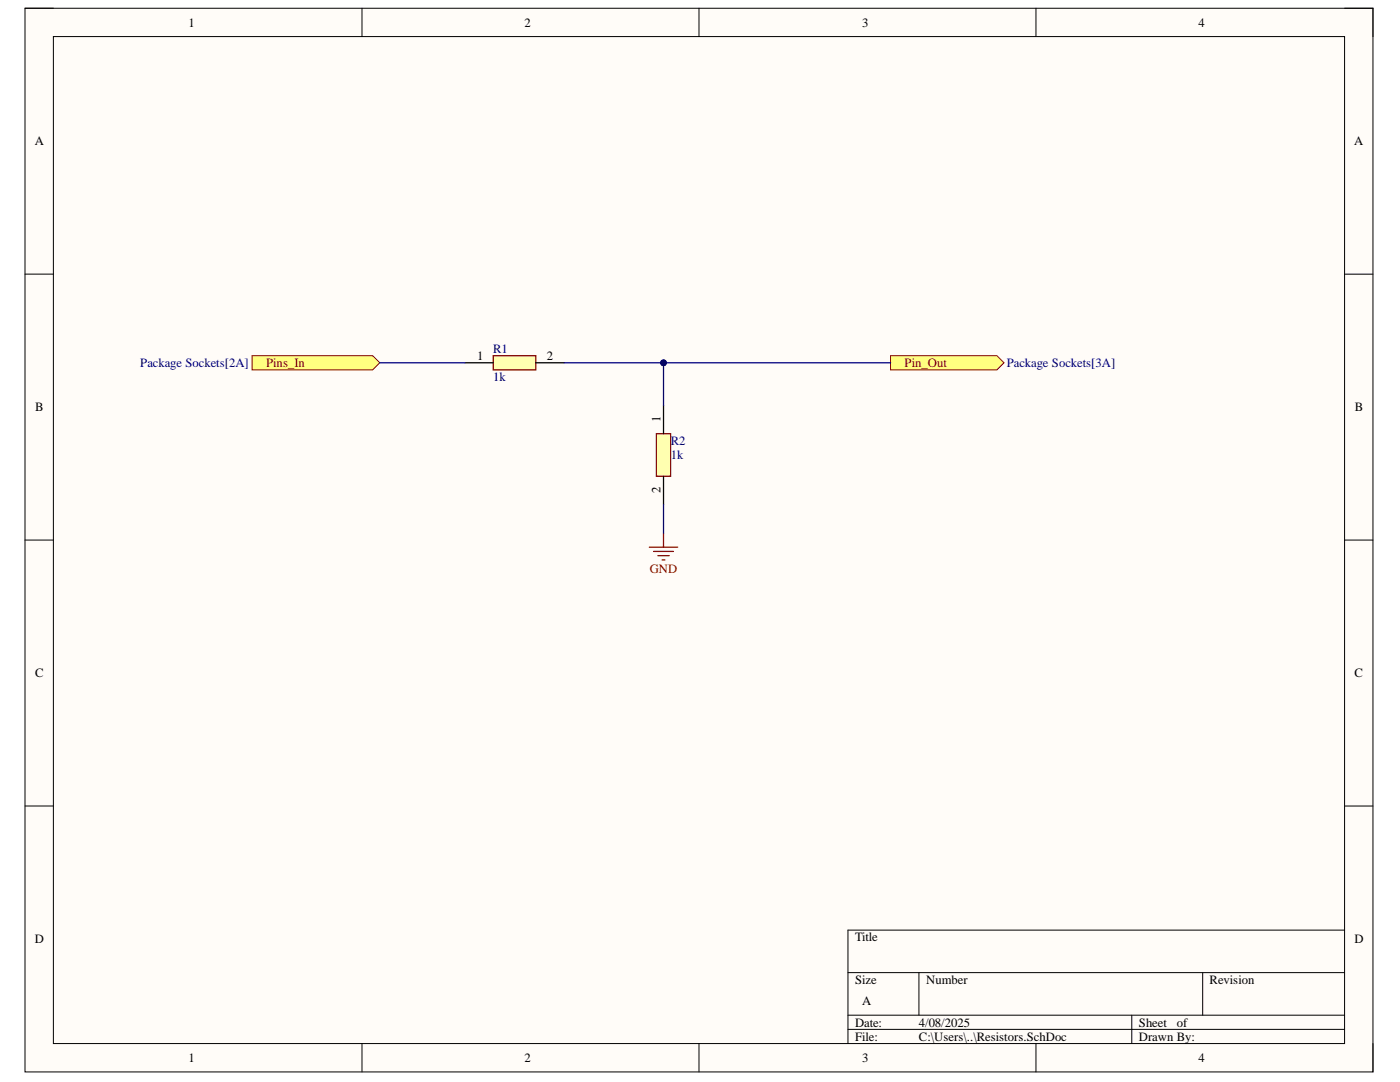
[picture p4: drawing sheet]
<svg xmlns="http://www.w3.org/2000/svg" width="279mm" height="216mm" viewBox="0 0 279 216" stroke-linecap="round" stroke-linejoin="round" font-family="sans-serif">
<path d="M5 1.6h269v212.3h-269z" fill-rule="evenodd" fill="#fffcf8"/>
<path d="M5 1.6h269v212.3h-269z" fill="none" stroke="#000" stroke-width=".2"/>
<path d="M10.7 7.3h257.6v200.9h-257.6z" fill-rule="evenodd" fill="#fffcf8"/>
<g fill="none" stroke="#000" stroke-width=".2">
<path d="M5 1.6h5.7M10.7 7.3h257.6v200.9h-257.6zM72.2 1.6v5.7M139.5 1.6v5.7M206.8 1.6v5.7M268.3 1.6h5.7v5.7M5 54.7h5.7M268.3 54.7h5.7M5 107.8h5.7M268.3 107.8h5.7M5 160.8h5.7M268.3 160.8h5.7"/>
<path d="M169.2 194.1h99.1M183.4 194.1v8.5M240 194.1v8.5M268.3 185.6h-99.1v22.6M72.2 208.2v5.7M139.5 208.2v5.7M169.2 202.6h99.1M169.2 205.4h99.1M206.8 208.2v5.7M225.9 202.6v5.6M274 208.2v5.7"/>
</g>
<path d="M98.4 71h8.5v2.8h-8.5z" fill-rule="evenodd" fill="#ffffb0"/>
<path d="M98.4 71h8.5v2.8h-8.5z" fill="none" stroke="#800000" stroke-width=".25"/>
<path d="M92.8 72.4h5.6M106.9 72.4h5.7" fill="none" stroke="#000" stroke-width=".25"/>
<path d="M131 86.5h2.8v8.5h-2.8z" fill-rule="evenodd" fill="#ffffb0"/>
<path d="M131 86.5h2.8v8.5h-2.8z" fill="none" stroke="#800000" stroke-width=".25"/>
<path d="M132.4 80.9v5.6M132.4 95v5.7" fill="none" stroke="#000" stroke-width=".25"/>
<path d="M177.7 71h21.3l1.4 1.4-1.4 1.4h-21.3z" fill-rule="evenodd" fill="#ffff80"/>
<path d="M177.7 71h21.3l1.4 1.4-1.4 1.4h-21.3z" fill="none" stroke="#800000" stroke-width=".2"/>
<path d="M129.6 109.2h5.6M130.4 110h4M131.3 110.9h2.3M132.1 111.7h.6M132.4 106.3v2.9" fill="none" stroke="#800000" stroke-width=".25"/>
<path d="M112.6 72.4h65.1" fill="none" stroke="#000080" stroke-width=".25"/>
<circle cx="132.4" cy="72.4" r=".57" fill="#000080"/>
<circle cx="132.4" cy="72.4" r=".57" fill="none" stroke="#000080" stroke-width=".2"/>
<path d="M132.4 72.4v8.5" fill="none" stroke="#000080" stroke-width=".25"/>
<circle cx="132.4" cy="72.4" r=".57" fill="#000080"/>
<circle cx="132.4" cy="72.4" r=".57" fill="none" stroke="#000080" stroke-width=".2"/>
<path d="M132.4 100.7v5.6" fill="none" stroke="#000080" stroke-width=".25"/>
<path d="M50.3 71h24.1l1.4 1.4-1.4 1.4h-24.1z" fill-rule="evenodd" fill="#ffff80"/>
<path d="M50.3 71h24.1l1.4 1.4-1.4 1.4h-24.1z" fill="none" stroke="#800000" stroke-width=".2"/>
<path d="M75.8 72.4h17" fill="none" stroke="#000080" stroke-width=".25"/>
<g font-size="2.5">
<text x="37.6" y="5.3">1</text>
<text x="104.7" y="5.3">2</text>
<text x="172.1" y="5.3">3</text>
<text x="239.2" y="5.3">4</text>
<text x="6.9" y="29">A</text>
<text x="270.2" y="29">A</text>
<text x="95.2" y="71.8">1</text>
<text x="109.2" y="71.8">2</text>
<text x="7" y="82.1">B</text>
<text x="270.4" y="82.1">B</text>
<text x="131.8" y="84.3" transform="rotate(-90 131.8 84.3)">1</text>
<text x="131.8" y="98.5" transform="rotate(-90 131.8 98.5)">2</text>
<text x="7" y="135.1">C</text>
<text x="270.3" y="135.1">C</text>
<text x="6.9" y="188.2">D</text>
<text x="170.6" y="187.9">Title</text>
<text x="270.3" y="188.2">D</text>
<text x="170.6" y="196.3">Size</text>
<text x="184.8" y="196.3">Number</text>
<text x="241.4" y="196.3">Revision</text>
<text x="172.1" y="200.6">A</text>
<text x="170.6" y="204.9">Date:</text>
<text x="170.6" y="207.6">File:</text>
<text x="183.4" y="204.9">4/08/2025</text>
<text x="183.4" y="207.6">C:\Users\..\Resistors.SchDoc</text>
<text x="227.3" y="204.9">Sheet</text>
<text x="227.3" y="207.6">Drawn By:</text>
<text x="234.9" y="204.9">of</text>
<text x="37.6" y="211.9">1</text>
<text x="104.7" y="211.9">2</text>
<text x="172.1" y="211.9">3</text>
<text x="239.2" y="211.9">4</text>
</g>
<g font-size="2.5" fill="#000080">
<text x="98.4" y="70.4">R1</text>
<text x="28" y="73.3">Package Sockets[2A]</text>
<text x="98.4" y="76.1">1k</text>
<text x="200.9" y="73.3">Package Sockets[3A]</text>
<text x="133.9" y="88.8">R2</text>
<text x="133.9" y="91.6">1k</text>
</g>
<g font-size="2.5" fill="#800000">
<text x="53.1" y="73.3">Pins_In</text>
<text x="180.5" y="73.3">Pin_Out</text>
<text x="129.7" y="114.3">GND</text>
</g>
</svg>
